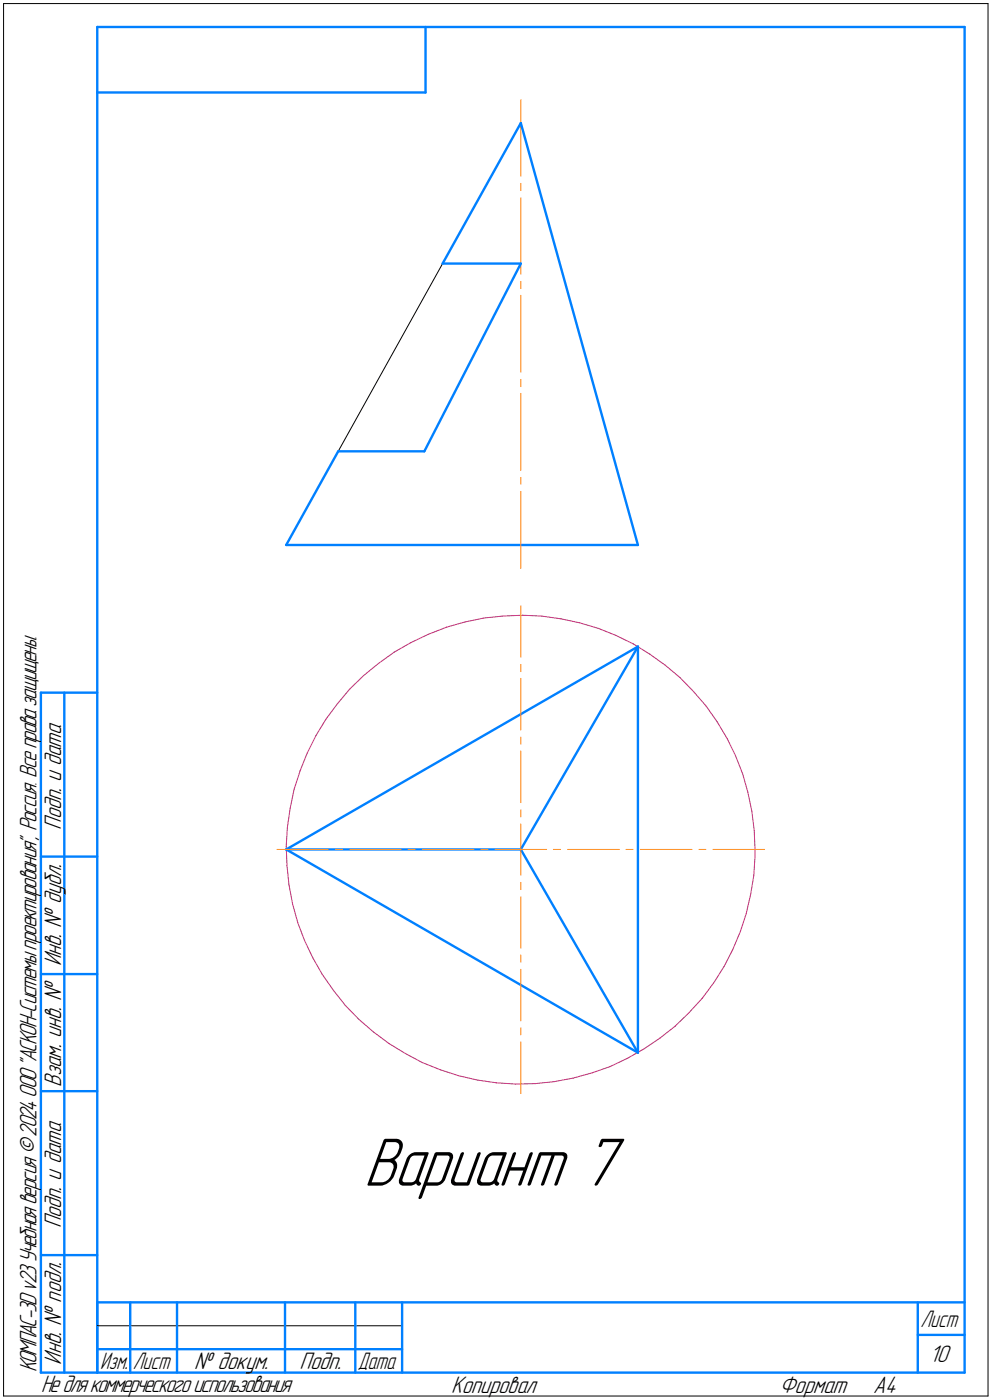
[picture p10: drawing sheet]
<svg xmlns="http://www.w3.org/2000/svg" width="212mm" height="299mm" viewBox="0 0 212 299" stroke-linecap="round" stroke-linejoin="round" font-family="sans-serif">
<g fill="none" stroke="#0080ff" stroke-width=".51">
<path d="M20.7 5.8v287zM20.7 5.8h185zM20.7 19.7h70.1zM90.8 5.8v13.9zM205.7 5.8v287zM111.1 26.2l-16.7 30zM111.1 26.2l25 90zM94.4 56.2h16.7zM111.1 56.2l-20.6 40.1zM72.1 96.3l-11.1 19.9zM72.1 96.3h18.4zM61 116.2h75.1z"/>
<path d="M136.1 137.9v86.6zM136.1 137.9l-25 43.3zM8.7 147.7v145.1zM8.7 147.7h12zM13.7 147.7v145.1zM8.7 182.7h12zM61 181.2l75.1 43.3zM61 181.2l75.1-43.3zM61 181.2h50.1zM111.1 181.2l25 43.3zM8.7 207.8h12zM8.7 232.7h12z"/>
<path d="M8.7 267.7h12zM20.7 277.8h185zM20.7 277.8v15zM27.8 277.8v15zM37.8 277.8v15zM60.8 277.8v15zM75.8 277.8v15zM85.8 277.8v15zM195.7 277.8v15zM8.7 292.8h12zM20.7 292.8h185zM20.7 287.8h7.1z"/>
<path d="M27.8 287.8h10zM37.8 287.8h23zM60.8 287.8h15zM75.8 287.8h10zM195.7 284.7h10z"/>
</g>
<g fill="none" stroke="#ff8000" stroke-width=".21">
<path d="M111.1 39.1v1.5zM111.1 21.3v16.3zM111.1 42.2v16.3zM111.1 63v16.4zM111.1 60v1.6zM111.1 83.9v16.4zM111.1 80.9v1.6zM111.1 104.8v16.4zM111.1 101.9v1.4zM111.1 129.2v11zM111.1 141.7v1.6zM111.1 144.7v11z"/>
<path d="M111.1 157.2v1.5zM111.1 160.2v11zM111.1 172.7v1.5zM111.1 175.8v5.4zM59.1 181.2h10.9zM71.5 181.2h1.6zM74.6 181.2h11zM87 181.2h1.6zM90.1 181.2h11zM102.5 181.2h1.6zM105.6 181.2h5.5zM111.1 191.3v11z"/>
<path d="M111.1 188.2v1.5zM111.1 181.2v5.5zM111.1 181.2h5.5zM118 181.2h1.5zM121.1 181.2h11zM133.5 181.2h1.5zM136.6 181.2h11zM149.1 181.2h1.4zM152.1 181.2h11zM111.1 219.2v1.5zM111.1 206.8v11zM111.1 203.7v1.5z"/>
<path d="M111.1 222.2v11.1z"/>
</g>
<g fill="none" stroke="#c52b79" stroke-width=".21">
<path d="M84.1 139.1l3.5-2zM87.6 137.1l3.8-1.8zM91.4 135.3l3.8-1.5zM95.2 133.8l3.9-1.1zM99.1 132.7l4.1-.9zM103.2 131.8l4.1-.4zM107.3 131.4l4.1-.2zM111.4 131.2l4.1 .2zM115.5 131.4l4.1 .6zM119.6 132l4 .8zM123.6 132.8l4 1.2zM127.6 134l3.8 1.6z"/>
<path d="M131.4 135.6l3.6 1.7zM135 137.3l3.6 2.2zM138.6 139.5l3.3 2.4zM67.4 156.9l-1.9 3.7zM69.5 153.4l-2.1 3.5zM72 150.1l-2.5 3.3zM74.6 147l3-2.9zM74.6 147l-2.6 3.1zM77.6 144.1l3.2-2.6zM80.8 141.5l3.3-2.4zM141.9 141.9l3.1 2.6zM145 144.5l2.9 3z"/>
<path d="M147.9 147.5l2.7 3.1zM150.6 150.6l2.4 3.4zM153 154l2.1 3.6zM155.1 157.6l1.8 3.6zM61.3 176.4l-.3 4.1zM61.9 172.4l-.6 4zM62.7 168.3l-.8 4.1zM64 164.4l-1.3 3.9zM65.5 160.6l-1.5 3.8zM156.9 161.2l1.5 3.9zM158.4 165.1l1.1 3.9zM159.5 169l.9 4.1z"/>
<path d="M160.4 173.1l.5 4zM160.9 177.1l.1 4.1zM61 180.5l.2 4.2zM61.2 184.7l.4 4zM61.6 188.7l.8 4.1zM62.4 192.8l1.1 4zM63.5 196.8l1.4 3.8zM157.9 198.7l-1.6 3.8zM159.2 194.8l-1.3 3.9zM160.1 190.8l-.9 4zM160.8 186.7l-.7 4.1zM161 182.6l-.2 4.1z"/>
<path d="M161 181.2v1.4zM64.9 200.6l1.8 3.7zM66.7 204.3l2 3.6zM68.7 207.9l2.4 3.3zM71.1 211.2l2.6 3.3zM73.7 214.5l2.8 2.9zM76.5 217.4l3.2 2.7zM144 218.9l3-2.9zM149.8 212.9l-2.8 3.1zM152.2 209.6l-2.4 3.3zM154.4 206.2l-2.2 3.4zM156.3 202.5l-1.9 3.7z"/>
<path d="M79.7 220.1l3.3 2.5zM83 222.6l3.4 2.1zM86.4 224.7l3.7 2zM90.1 226.7l3.8 1.5zM93.9 228.2l3.9 1.2zM97.8 229.4l4.1 1zM101.9 230.4l4 .6zM105.9 231l4.1 .2zM110 231.2l4.1-.1zM114.1 231.1l4.1-.4zM118.2 230.7l4.1-.7zM122.3 230l3.9-1.1z"/>
<path d="M126.2 228.9l3.9-1.4zM130.1 227.5l3.8-1.8zM133.9 225.7l3.5-2zM137.4 223.7l3.4-2.3zM140.8 221.4l3.2-2.5z"/>
</g>
<path d="M.8 .8v297zM.8 .8h209.9zM210.7 .8v297zM94.4 56.2l-22.3 40.1zM.8 297.8h209.9zM20.7 282.8h65.1z" fill="none" stroke="#000" stroke-width=".21"/>
<path d="M77.6 241.7h56.3zM77.6 241.8h56.3zM77.6 241.9h56.3zM77.6 242h56.3zM77.6 242.1h56.3zM77.6 242.1h56.3zM77.6 242.2h56.3zM77.6 242.3h56.3zM77.6 242.4h56.3zM77.6 242.5h56.3zM77.6 242.6h56.3zM77.6 242.7h56.3zM77.6 242.7h56.3zM77.6 242.8h56.3zM77.6 242.9h56.3zM77.6 243h56.3zM77.6 243.1h56.3zM77.6 243.2h56.3zM77.6 243.2h56.3zM77.6 243.3h56.3zM77.6 243.4h56.3zM77.6 243.5h56.3zM77.6 243.6h56.3zM77.6 243.7h56.3zM77.6 243.8h56.3zM77.6 243.8h56.3zM77.6 243.9h56.3zM77.6 244h56.3zM77.6 244.1h56.3zM77.6 244.2h56.3zM77.6 244.3h56.3zM77.6 244.3h56.3zM77.6 244.4h56.3zM77.6 244.5h56.3zM77.6 244.6h56.3zM77.6 244.7h56.3zM77.6 244.8h56.3zM77.6 244.9h56.3zM77.6 244.9h56.3zM77.6 245h56.3zM77.6 245.1h56.3zM77.6 245.2h56.3zM77.6 245.3h56.3zM77.6 245.4h56.3zM77.6 245.4h56.3zM77.6 245.5h56.3zM77.6 245.6h56.3zM77.6 245.7h56.3zM77.6 245.8h56.3zM77.6 245.9h56.3zM77.6 246h56.3zM77.6 246h56.3zM77.6 246.1h56.3zM77.6 246.2h56.3zM77.6 246.3h56.3zM77.6 246.4h56.3zM77.6 246.5h56.3zM77.6 246.5h56.3zM77.6 246.6h56.3zM77.6 246.7h56.3zM77.6 246.8h56.3zM77.6 246.9h56.3zM77.6 247h56.3zM77.6 247.1h56.3zM77.6 247.1h56.3zM77.6 247.2h56.3zM77.6 247.3h56.3zM77.6 247.4h56.3zM77.6 247.5h56.3zM77.6 247.6h56.3zM77.6 247.6h56.3zM77.6 247.7h56.3zM77.6 247.8h56.3zM77.6 247.9h56.3zM77.6 248h56.3zM77.6 248.1h56.3zM77.6 248.2h56.3zM77.6 248.2h56.3zM77.6 248.3h56.3zM77.6 248.4h56.3zM77.6 248.5h56.3zM77.6 248.6h56.3zM77.6 248.7h56.3zM77.6 248.8h56.3zM77.6 248.8h56.3zM77.6 248.9h56.3zM77.6 249h56.3zM77.6 249.1h56.3zM77.6 249.2h56.3zM77.6 249.3h56.3zM77.6 249.3h56.3zM77.6 249.4h56.3zM77.6 249.5h56.3zM77.6 249.6h56.3zM77.6 249.7h56.3zM77.6 249.8h56.3zM77.6 249.9h56.3zM77.6 249.9h56.3zM77.6 250h56.3zM77.6 250.1h56.3zM77.6 250.2h56.3zM77.6 250.3h56.3zM77.6 250.4h56.3zM77.6 250.4h56.3zM77.6 250.5h56.3zM77.6 250.6h56.3zM77.6 250.7h56.3zM77.6 250.8h56.3zM77.6 250.9h56.3zM77.6 251h56.3zM77.6 251h56.3zM77.6 251.1h56.3zM77.6 251.2h56.3zM77.6 251.3h56.3zM77.6 251.4h56.3zM77.6 251.5h56.3zM77.6 251.5h56.3zM77.6 251.6h56.3zM77.6 251.7h56.3zM77.6 251.8h56.3zM77.6 251.9h56.3zM77.6 252h56.3zM77.6 252.1h56.3zM77.6 252.1h56.3zM77.6 252.2h56.3zM77.6 252.3h56.3zM77.6 252.4h56.3zM77.6 252.5h56.3zM77.6 252.6h56.3zM77.6 252.6h56.3zM77.6 252.7h56.3zM77.6 252.8h56.3zM77.6 252.9h56.3zM77.6 253h56.3zM77.6 253.1h56.3zM77.6 253.2h56.3zM77.6 253.2h56.3zM77.6 253.3h56.3zM77.6 253.4h56.3zM77.6 253.5h56.3zM77.6 253.6h56.3zM77.6 253.7h56.3zM77.6 253.7h56.3zM77.6 253.8h56.3zM77.6 253.9h56.3zM77.6 254h56.3zM77.6 254.1h56.3zM77.6 254.2h56.3zM77.6 254.3h56.3zM77.6 254.3h56.3zM77.6 254.4h56.3zM77.6 254.5h56.3zM77.6 254.6h56.3zM77.6 254.7h56.3zM77.6 254.8h56.3zM77.6 254.8h56.3zM77.6 254.9h56.3zM77.6 255h56.3zM77.6 255.1h56.3zM77.6 255.2h56.3zM77.6 255.3h56.3zM77.6 255.4h56.3zM77.6 255.4h56.3zM77.6 255.5h56.3zM77.6 255.6h56.3zM77.6 255.7h56.3zM77.6 255.8h56.3zM77.6 255.9h56.3z" fill="#fff" stroke="#fff" stroke-width=".21"/>
<text font-size="15.6" x="77.6" y="252.9">Вариант 7</text>
<g font-size="5.4">
<text x="13" y="177" transform="rotate(-90 13 177)">Подп. и дата</text>
<text x="13" y="206.1" transform="rotate(-90 13 206.1)">Инв. № дубл.</text>
<text x="13" y="231.8" transform="rotate(-90 13 231.8)">Взам. инв. №</text>
<text x="13" y="262" transform="rotate(-90 13 262)">Подп. и дата</text>
<text x="7.7" y="292.8" transform="rotate(-90 7.7 292.8)">КОМПАС-3Dv23Учебнаяверсия©2024ООО&quot;АСКОН-Системыпроектирования&quot;, Россия. Всеправазащищены.</text>
<text x="13" y="291.1" transform="rotate(-90 13 291.1)">Инв. № подл.</text>
<text x="41.4" y="292">№ докум.</text>
<text x="63.9" y="292">Подп.</text>
<text x="198.3" y="290.5">10</text>
<text x="8.8" y="297">Недлякоммерческогоиспользования</text>
<text x="96.3" y="297">Копировал</text>
<text x="166.2" y="297">Формат</text>
<text x="186.3" y="297">A4</text>
</g>
<g font-size="5.3">
<text x="196.4" y="283">Лист</text>
<text x="21.4" y="292">Изм.</text>
<text x="28.4" y="292">Лист</text>
<text x="76.4" y="292">Дата</text>
</g>
</svg>
